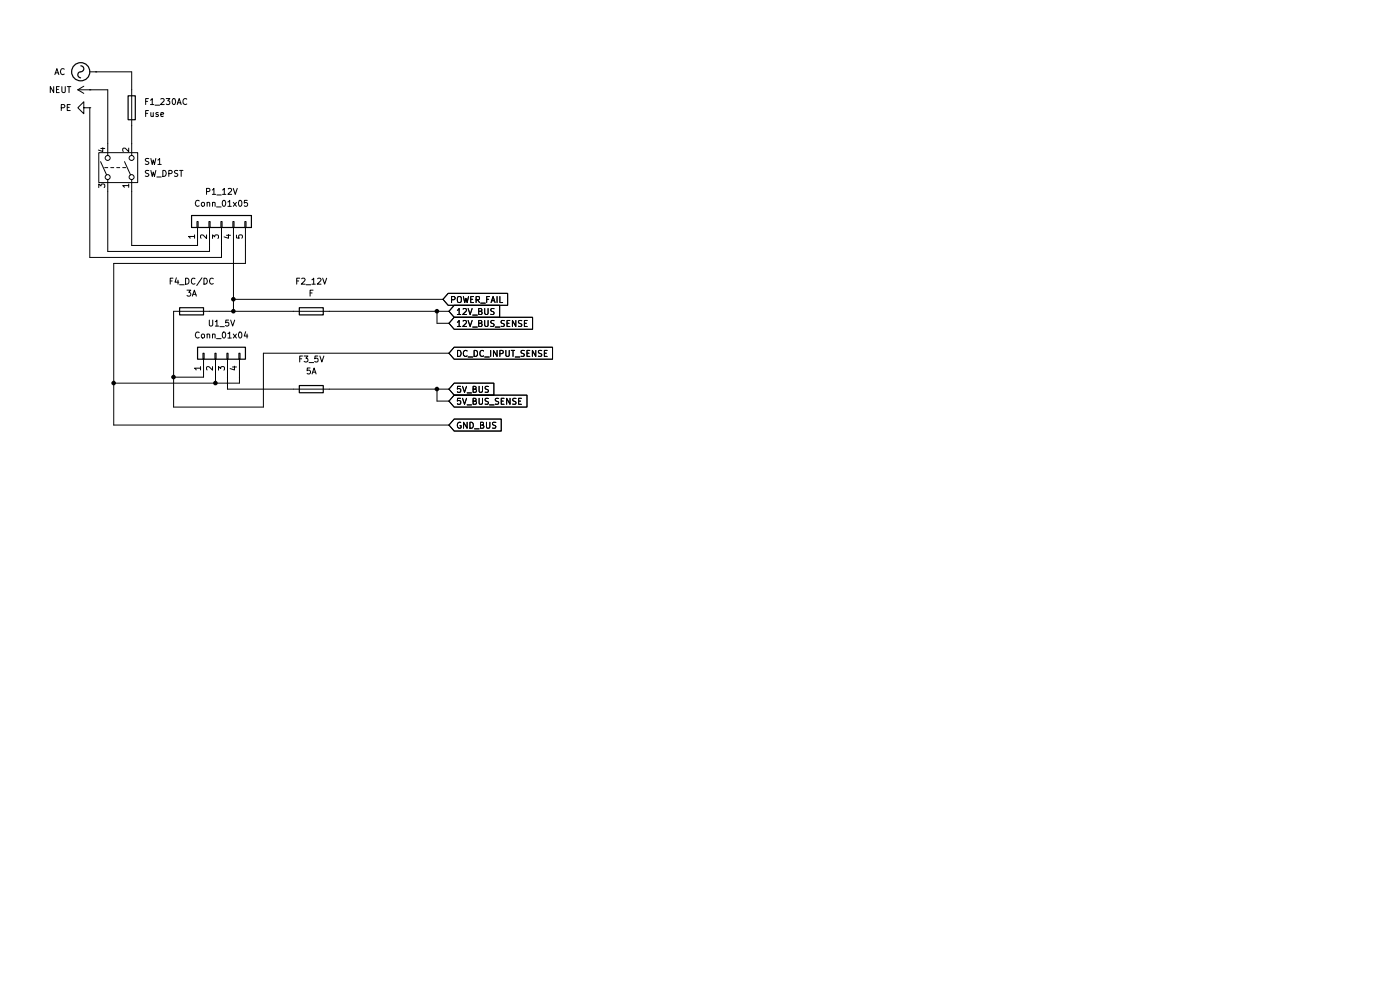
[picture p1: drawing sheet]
(kicad_sch
 (version 20260306)
 (generator "eeschema")
 (generator_version "10.0")
 (paper "A4")
 (lib_symbols
  (symbol "Connector_Generic:Conn_01x04"
   (pin_names
    (offset 1.016) (hide yes)) (exclude_from_sim no) (in_bom yes) (on_board yes)
   (in_pos_files yes)
   (duplicate_pin_numbers_are_jumpers no)
   (property "Reference" "J" (at 0 5.08 0) (show_name no) (do_not_autoplace no) (effects (font (size 1.27 1.27))))
   (property "Value" "Conn_01x04" (at 0 -7.62 0) (show_name no) (do_not_autoplace no) (effects (font (size 1.27 1.27))))
   (property "Footprint" "" (at 0 0 0) (show_name no) (do_not_autoplace no) (hide yes) (effects (font (size 1.27 1.27))))
   (property "Datasheet" "" (at 0 0 0) (show_name no) (do_not_autoplace no) (hide yes) (effects (font (size 1.27 1.27))))
   (property "Description" "Generic connector, single row, 01x04, script generated (kicad-library-utils/schlib/autogen/connector/)" (at 0 0 0) (show_name no) (do_not_autoplace no) (hide yes) (effects (font (size 1.27 1.27))))
   (symbol "Conn_01x04_1_1"
    (rectangle (start -1.27 3.81) (end 1.27 -6.35) (stroke (width 0.254) (type default)) (fill (type background)))
    (rectangle (start -1.27 2.667) (end 0 2.413) (stroke (width 0.1524) (type default)) (fill (type none)))
    (rectangle (start -1.27 0.127) (end 0 -0.127) (stroke (width 0.1524) (type default)) (fill (type none)))
    (rectangle (start -1.27 -2.413) (end 0 -2.667) (stroke (width 0.1524) (type default)) (fill (type none)))
    (rectangle (start -1.27 -4.953) (end 0 -5.207) (stroke (width 0.1524) (type default)) (fill (type none)))
    (pin passive line (at -5.08 2.54 0) (length 3.81) (name "Pin_1" (effects (font (size 1.27 1.27)))) (number "1" (effects (font (size 1.27 1.27)))))
    (pin passive line (at -5.08 0 0) (length 3.81) (name "Pin_2" (effects (font (size 1.27 1.27)))) (number "2" (effects (font (size 1.27 1.27)))))
    (pin passive line (at -5.08 -2.54 0) (length 3.81) (name "Pin_3" (effects (font (size 1.27 1.27)))) (number "3" (effects (font (size 1.27 1.27)))))
    (pin passive line (at -5.08 -5.08 0) (length 3.81) (name "Pin_4" (effects (font (size 1.27 1.27)))) (number "4" (effects (font (size 1.27 1.27))))))
   (embedded_fonts no))
  (symbol "Connector_Generic:Conn_01x05"
   (pin_names
    (offset 1.016) (hide yes)) (exclude_from_sim no) (in_bom yes) (on_board yes)
   (in_pos_files yes)
   (duplicate_pin_numbers_are_jumpers no)
   (property "Reference" "J" (at 0 7.62 0) (show_name no) (do_not_autoplace no) (effects (font (size 1.27 1.27))))
   (property "Value" "Conn_01x05" (at 0 -7.62 0) (show_name no) (do_not_autoplace no) (effects (font (size 1.27 1.27))))
   (property "Footprint" "" (at 0 0 0) (show_name no) (do_not_autoplace no) (hide yes) (effects (font (size 1.27 1.27))))
   (property "Datasheet" "" (at 0 0 0) (show_name no) (do_not_autoplace no) (hide yes) (effects (font (size 1.27 1.27))))
   (property "Description" "Generic connector, single row, 01x05, script generated (kicad-library-utils/schlib/autogen/connector/)" (at 0 0 0) (show_name no) (do_not_autoplace no) (hide yes) (effects (font (size 1.27 1.27))))
   (symbol "Conn_01x05_1_1"
    (rectangle (start -1.27 6.35) (end 1.27 -6.35) (stroke (width 0.254) (type default)) (fill (type background)))
    (rectangle (start -1.27 5.207) (end 0 4.953) (stroke (width 0.1524) (type default)) (fill (type none)))
    (rectangle (start -1.27 2.667) (end 0 2.413) (stroke (width 0.1524) (type default)) (fill (type none)))
    (rectangle (start -1.27 0.127) (end 0 -0.127) (stroke (width 0.1524) (type default)) (fill (type none)))
    (rectangle (start -1.27 -2.413) (end 0 -2.667) (stroke (width 0.1524) (type default)) (fill (type none)))
    (rectangle (start -1.27 -4.953) (end 0 -5.207) (stroke (width 0.1524) (type default)) (fill (type none)))
    (pin passive line (at -5.08 5.08 0) (length 3.81) (name "Pin_1" (effects (font (size 1.27 1.27)))) (number "1" (effects (font (size 1.27 1.27)))))
    (pin passive line (at -5.08 2.54 0) (length 3.81) (name "Pin_2" (effects (font (size 1.27 1.27)))) (number "2" (effects (font (size 1.27 1.27)))))
    (pin passive line (at -5.08 0 0) (length 3.81) (name "Pin_3" (effects (font (size 1.27 1.27)))) (number "3" (effects (font (size 1.27 1.27)))))
    (pin passive line (at -5.08 -2.54 0) (length 3.81) (name "Pin_4" (effects (font (size 1.27 1.27)))) (number "4" (effects (font (size 1.27 1.27)))))
    (pin passive line (at -5.08 -5.08 0) (length 3.81) (name "Pin_5" (effects (font (size 1.27 1.27)))) (number "5" (effects (font (size 1.27 1.27))))))
   (embedded_fonts no))
  (symbol "Device:Fuse"
   (pin_numbers (hide yes))
   (pin_names
    (offset 0)) (exclude_from_sim no) (in_bom yes) (on_board yes)
   (in_pos_files yes)
   (duplicate_pin_numbers_are_jumpers no)
   (property "Reference" "F" (at 2.032 0 90) (show_name no) (do_not_autoplace no) (effects (font (size 1.27 1.27))))
   (property "Value" "Fuse" (at -1.905 0 90) (show_name no) (do_not_autoplace no) (effects (font (size 1.27 1.27))))
   (property "Footprint" "" (at -1.778 0 90) (show_name no) (do_not_autoplace no) (hide yes) (effects (font (size 1.27 1.27))))
   (property "Datasheet" "" (at 0 0 0) (show_name no) (do_not_autoplace no) (hide yes) (effects (font (size 1.27 1.27))))
   (property "Description" "Fuse" (at 0 0 0) (show_name no) (do_not_autoplace no) (hide yes) (effects (font (size 1.27 1.27))))
   (symbol "Fuse_0_1"
    (rectangle (start -0.762 -2.54) (end 0.762 2.54) (stroke (width 0.254) (type default)) (fill (type none)))
    (polyline (pts (xy 0 2.54) (xy 0 -2.54)) (stroke (width 0) (type default)) (fill (type none))))
   (symbol "Fuse_1_1"
    (pin passive line (at 0 3.81 270) (length 1.27) (name "" (effects (font (size 1.27 1.27)))) (number "1" (effects (font (size 1.27 1.27)))))
    (pin passive line (at 0 -3.81 90) (length 1.27) (name "" (effects (font (size 1.27 1.27)))) (number "2" (effects (font (size 1.27 1.27))))))
   (embedded_fonts no))
  (symbol "Switch:SW_DPST"
   (pin_names
    (offset 0) (hide yes)) (exclude_from_sim no) (in_bom yes) (on_board yes)
   (in_pos_files yes)
   (duplicate_pin_numbers_are_jumpers no)
   (property "Reference" "SW" (at 0 6.35 0) (show_name no) (do_not_autoplace no) (effects (font (size 1.27 1.27))))
   (property "Value" "SW_DPST" (at 0 -5.08 0) (show_name no) (do_not_autoplace no) (effects (font (size 1.27 1.27))))
   (property "Footprint" "" (at 0 0 0) (show_name no) (do_not_autoplace no) (hide yes) (effects (font (size 1.27 1.27))))
   (property "Datasheet" "" (at 0 0 0) (show_name no) (do_not_autoplace no) (hide yes) (effects (font (size 1.27 1.27))))
   (property "Description" "Double Pole Single Throw (DPST) Switch" (at 0 0 0) (show_name no) (do_not_autoplace no) (hide yes) (effects (font (size 1.27 1.27))))
   (symbol "SW_DPST_0_0"
    (circle (center -2.032 2.54) (radius 0.508) (stroke (width 0) (type default)) (fill (type none)))
    (circle (center -2.032 -2.54) (radius 0.508) (stroke (width 0) (type default)) (fill (type none)))
    (polyline (pts (xy -1.524 2.794) (xy 1.27 4.064)) (stroke (width 0) (type default)) (fill (type none)))
    (polyline (pts (xy -1.524 -2.286) (xy 1.27 -1.016)) (stroke (width 0) (type default)) (fill (type none)))
    (polyline (pts (xy 0 2.54) (xy 0 3.175)) (stroke (width 0) (type default)) (fill (type none)))
    (polyline (pts (xy 0 1.27) (xy 0 1.905)) (stroke (width 0) (type default)) (fill (type none)))
    (polyline (pts (xy 0 0) (xy 0 0.635)) (stroke (width 0) (type default)) (fill (type none)))
    (polyline (pts (xy 0 -1.27) (xy 0 -0.635)) (stroke (width 0) (type default)) (fill (type none)))
    (circle (center 2.032 2.54) (radius 0.508) (stroke (width 0) (type default)) (fill (type none)))
    (circle (center 2.032 -2.54) (radius 0.508) (stroke (width 0) (type default)) (fill (type none))))
   (symbol "SW_DPST_1_1"
    (rectangle (start -3.175 4.445) (end 3.175 -3.81) (stroke (width 0) (type default)) (fill (type background)))
    (pin passive line (at -5.08 -2.54 0) (length 2.54) (name "1" (effects (font (size 1.27 1.27)))) (number "1" (effects (font (size 1.27 1.27)))))
    (pin passive line (at 5.08 -2.54 180) (length 2.54) (name "2" (effects (font (size 1.27 1.27)))) (number "2" (effects (font (size 1.27 1.27)))))
    (pin passive line (at -5.08 2.54 0) (length 2.54) (name "3" (effects (font (size 1.27 1.27)))) (number "3" (effects (font (size 1.27 1.27)))))
    (pin passive line (at 5.08 2.54 180) (length 2.54) (name "4" (effects (font (size 1.27 1.27)))) (number "4" (effects (font (size 1.27 1.27))))))
   (embedded_fonts no))
  (symbol "power:AC"
   (power global)
   (pin_numbers (hide yes))
   (pin_names
    (offset 0) (hide yes)) (exclude_from_sim no) (in_bom yes) (on_board yes)
   (in_pos_files yes)
   (duplicate_pin_numbers_are_jumpers no)
   (property "Reference" "#PWR" (at 0 -2.54 0) (show_name no) (do_not_autoplace no) (hide yes) (effects (font (size 1.27 1.27))))
   (property "Value" "AC" (at 0 6.35 0) (show_name no) (do_not_autoplace no) (effects (font (size 1.27 1.27))))
   (property "Footprint" "" (at 0 0 0) (show_name no) (do_not_autoplace no) (hide yes) (effects (font (size 1.27 1.27))))
   (property "Datasheet" "" (at 0 0 0) (show_name no) (do_not_autoplace no) (hide yes) (effects (font (size 1.27 1.27))))
   (property "Description" "Power symbol creates a global label with name \"AC\"" (at 0 0 0) (show_name no) (do_not_autoplace no) (hide yes) (effects (font (size 1.27 1.27))))
   (symbol "AC_0_1"
    (arc (start -1.27 3.175) (mid -0.635 3.8073) (end 0 3.175) (stroke (width 0.254) (type default)) (fill (type none)))
    (circle (center 0 3.175) (radius 1.905) (stroke (width 0.254) (type default)) (fill (type none)))
    (polyline (pts (xy 0 0) (xy 0 1.27)) (stroke (width 0) (type default)) (fill (type none)))
    (arc (start 1.27 3.175) (mid 0.635 2.5427) (end 0 3.175) (stroke (width 0.254) (type default)) (fill (type none))))
   (symbol "AC_1_1"
    (pin power_in line (at 0 0 90) (length 0) (name "" (effects (font (size 1.27 1.27)))) (number "1" (effects (font (size 1.27 1.27))))))
   (embedded_fonts no))
  (symbol "power:GND"
   (power global)
   (pin_numbers (hide yes))
   (pin_names
    (offset 0) (hide yes)) (exclude_from_sim no) (in_bom yes) (on_board yes)
   (in_pos_files yes)
   (duplicate_pin_numbers_are_jumpers no)
   (property "Reference" "#PWR" (at 0 -6.35 0) (show_name no) (do_not_autoplace no) (hide yes) (effects (font (size 1.27 1.27))))
   (property "Value" "GND" (at 0 -3.81 0) (show_name no) (do_not_autoplace no) (effects (font (size 1.27 1.27))))
   (property "Footprint" "" (at 0 0 0) (show_name no) (do_not_autoplace no) (hide yes) (effects (font (size 1.27 1.27))))
   (property "Datasheet" "" (at 0 0 0) (show_name no) (do_not_autoplace no) (hide yes) (effects (font (size 1.27 1.27))))
   (property "Description" "Power symbol creates a global label with name \"GND\" , ground" (at 0 0 0) (show_name no) (do_not_autoplace no) (hide yes) (effects (font (size 1.27 1.27))))
   (symbol "GND_0_1"
    (polyline (pts (xy 0 0) (xy 0 -1.27) (xy 1.27 -1.27) (xy 0 -2.54) (xy -1.27 -1.27) (xy 0 -1.27)) (stroke (width 0) (type default)) (fill (type none))))
   (symbol "GND_1_1"
    (pin power_in line (at 0 0 270) (length 0) (name "" (effects (font (size 1.27 1.27)))) (number "1" (effects (font (size 1.27 1.27))))))
   (embedded_fonts no))
  (symbol "power:NEUT"
   (power global)
   (pin_numbers (hide yes))
   (pin_names
    (offset 0) (hide yes)) (exclude_from_sim no) (in_bom yes) (on_board yes)
   (in_pos_files yes)
   (duplicate_pin_numbers_are_jumpers no)
   (property "Reference" "#PWR" (at 0 -3.81 0) (show_name no) (do_not_autoplace no) (hide yes) (effects (font (size 1.27 1.27))))
   (property "Value" "NEUT" (at 0 3.556 0) (show_name no) (do_not_autoplace no) (effects (font (size 1.27 1.27))))
   (property "Footprint" "" (at 0 0 0) (show_name no) (do_not_autoplace no) (hide yes) (effects (font (size 1.27 1.27))))
   (property "Datasheet" "" (at 0 0 0) (show_name no) (do_not_autoplace no) (hide yes) (effects (font (size 1.27 1.27))))
   (property "Description" "Power symbol creates a global label with name \"NEUT\"" (at 0 0 0) (show_name no) (do_not_autoplace no) (hide yes) (effects (font (size 1.27 1.27))))
   (symbol "NEUT_0_1"
    (polyline (pts (xy -0.762 1.27) (xy 0 2.54)) (stroke (width 0) (type default)) (fill (type none)))
    (polyline (pts (xy 0 2.54) (xy 0.762 1.27)) (stroke (width 0) (type default)) (fill (type none)))
    (polyline (pts (xy 0 0) (xy 0 2.54)) (stroke (width 0) (type default)) (fill (type none))))
   (symbol "NEUT_1_1"
    (pin power_in line (at 0 0 90) (length 0) (name "" (effects (font (size 1.27 1.27)))) (number "1" (effects (font (size 1.27 1.27))))))
   (embedded_fonts no)))
 (junction
  (at 92.71 82.55)
  (diameter 0)
  (color 0 0 0 0))
 (junction
  (at 45.72 81.28)
  (diameter 0)
  (color 0 0 0 0))
 (junction
  (at 24.13 81.28)
  (diameter 0)
  (color 0 0 0 0))
 (junction
  (at 49.53 63.5)
  (diameter 0)
  (color 0 0 0 0))
 (junction
  (at 36.83 80.01)
  (diameter 0)
  (color 0 0 0 0))
 (junction
  (at 92.71 66.04)
  (diameter 0)
  (color 0 0 0 0))
 (junction
  (at 49.53 66.04)
  (diameter 0)
  (color 0 0 0 0))
 (wire
  (pts (xy 92.71 66.04) (xy 95.25 66.04))
  (stroke (width 0) (type default)))
 (wire
  (pts (xy 52.07 55.88) (xy 52.07 52.07))
  (stroke (width 0) (type default)))
 (wire
  (pts (xy 45.72 80.01) (xy 45.72 81.28))
  (stroke (width 0) (type default)))
 (wire
  (pts (xy 27.94 15.24) (xy 27.94 19.05))
  (stroke (width 0) (type default)))
 (wire
  (pts (xy 22.86 30.48) (xy 22.86 19.05))
  (stroke (width 0) (type default)))
 (wire
  (pts (xy 46.99 54.61) (xy 46.99 52.07))
  (stroke (width 0) (type default)))
 (wire
  (pts (xy 95.25 68.58) (xy 92.71 68.58))
  (stroke (width 0) (type default)))
 (wire
  (pts (xy 45.72 81.28) (xy 50.8 81.28))
  (stroke (width 0) (type default)))
 (wire
  (pts (xy 27.94 26.67) (xy 27.94 30.48))
  (stroke (width 0) (type default)))
 (wire
  (pts (xy 24.13 90.17) (xy 24.13 81.28))
  (stroke (width 0) (type default)))
 (wire
  (pts (xy 69.85 82.55) (xy 92.71 82.55))
  (stroke (width 0) (type default)))
 (wire
  (pts (xy 36.83 66.04) (xy 36.83 80.01))
  (stroke (width 0) (type default)))
 (wire
  (pts (xy 22.86 53.34) (xy 22.86 40.64))
  (stroke (width 0) (type default)))
 (wire
  (pts (xy 92.71 68.58) (xy 92.71 66.04))
  (stroke (width 0) (type default)))
 (wire
  (pts (xy 69.85 66.04) (xy 92.71 66.04))
  (stroke (width 0) (type default)))
 (wire
  (pts (xy 49.53 63.5) (xy 49.53 66.04))
  (stroke (width 0) (type default)))
 (wire
  (pts (xy 45.72 81.28) (xy 24.13 81.28))
  (stroke (width 0) (type default)))
 (wire
  (pts (xy 92.71 82.55) (xy 95.25 82.55))
  (stroke (width 0) (type default)))
 (wire
  (pts (xy 49.53 63.5) (xy 93.98 63.5))
  (stroke (width 0) (type default)))
 (wire
  (pts (xy 49.53 52.07) (xy 49.53 63.5))
  (stroke (width 0) (type default)))
 (wire
  (pts (xy 24.13 81.28) (xy 24.13 55.88))
  (stroke (width 0) (type default)))
 (wire
  (pts (xy 20.32 15.24) (xy 27.94 15.24))
  (stroke (width 0) (type default)))
 (wire
  (pts (xy 44.45 53.34) (xy 22.86 53.34))
  (stroke (width 0) (type default)))
 (wire
  (pts (xy 44.45 66.04) (xy 49.53 66.04))
  (stroke (width 0) (type default)))
 (wire
  (pts (xy 92.71 85.09) (xy 92.71 82.55))
  (stroke (width 0) (type default)))
 (wire
  (pts (xy 95.25 90.17) (xy 24.13 90.17))
  (stroke (width 0) (type default)))
 (wire
  (pts (xy 36.83 86.36) (xy 36.83 80.01))
  (stroke (width 0) (type default)))
 (wire
  (pts (xy 55.88 86.36) (xy 36.83 86.36))
  (stroke (width 0) (type default)))
 (wire
  (pts (xy 27.94 52.07) (xy 41.91 52.07))
  (stroke (width 0) (type default)))
 (wire
  (pts (xy 50.8 81.28) (xy 50.8 80.01))
  (stroke (width 0) (type default)))
 (wire
  (pts (xy 36.83 80.01) (xy 43.18 80.01))
  (stroke (width 0) (type default)))
 (wire
  (pts (xy 19.05 22.86) (xy 19.05 54.61))
  (stroke (width 0) (type default)))
 (wire
  (pts (xy 19.05 54.61) (xy 46.99 54.61))
  (stroke (width 0) (type default)))
 (wire
  (pts (xy 95.25 74.93) (xy 55.88 74.93))
  (stroke (width 0) (type default)))
 (wire
  (pts (xy 62.23 82.55) (xy 48.26 82.55))
  (stroke (width 0) (type default)))
 (wire
  (pts (xy 27.94 40.64) (xy 27.94 52.07))
  (stroke (width 0) (type default)))
 (wire
  (pts (xy 49.53 66.04) (xy 62.23 66.04))
  (stroke (width 0) (type default)))
 (wire
  (pts (xy 22.86 19.05) (xy 19.05 19.05))
  (stroke (width 0) (type default)))
 (wire
  (pts (xy 48.26 82.55) (xy 48.26 80.01))
  (stroke (width 0) (type default)))
 (wire
  (pts (xy 55.88 74.93) (xy 55.88 86.36))
  (stroke (width 0) (type default)))
 (wire
  (pts (xy 95.25 85.09) (xy 92.71 85.09))
  (stroke (width 0) (type default)))
 (wire
  (pts (xy 24.13 55.88) (xy 52.07 55.88))
  (stroke (width 0) (type default)))
 (wire
  (pts (xy 44.45 52.07) (xy 44.45 53.34))
  (stroke (width 0) (type default)))
 (global_label "12V_BUS"
  (shape input)
  (at 95.25 66.04 0)
  (fields_autoplaced yes)
  (effects (font (size 1.27 1.27)) (justify left))
  (property "Intersheetrefs" "${INTERSHEET_REFS}" (at 106.5204 66.04 0) (hide yes) (show_name no) (do_not_autoplace no) (effects (font (size 1.27 1.27)) (justify left))))
 (global_label "GND_BUS"
  (shape input)
  (at 95.25 90.17 0)
  (fields_autoplaced yes)
  (effects (font (size 1.27 1.27)) (justify left))
  (property "Intersheetrefs" "${INTERSHEET_REFS}" (at 106.8833 90.17 0) (hide yes) (show_name no) (do_not_autoplace no) (effects (font (size 1.27 1.27)) (justify left))))
 (global_label "5V_BUS"
  (shape input)
  (at 95.25 82.55 0)
  (fields_autoplaced yes)
  (effects (font (size 1.27 1.27)) (justify left))
  (property "Intersheetrefs" "${INTERSHEET_REFS}" (at 105.3109 82.55 0) (hide yes) (show_name no) (do_not_autoplace no) (effects (font (size 1.27 1.27)) (justify left))))
 (global_label "5V_BUS_SENSE"
  (shape input)
  (at 95.25 85.09 0)
  (fields_autoplaced yes)
  (effects (font (size 1.27 1.27)) (justify left))
  (property "Intersheetrefs" "${INTERSHEET_REFS}" (at 112.326 85.09 0) (hide yes) (show_name no) (do_not_autoplace no) (effects (font (size 1.27 1.27)) (justify left))))
 (global_label "12V_BUS_SENSE"
  (shape input)
  (at 95.25 68.58 0)
  (fields_autoplaced yes)
  (effects (font (size 1.27 1.27)) (justify left))
  (property "Intersheetrefs" "${INTERSHEET_REFS}" (at 113.5355 68.58 0) (hide yes) (show_name no) (do_not_autoplace no) (effects (font (size 1.27 1.27)) (justify left))))
 (global_label "DC_DC_INPUT_SENSE"
  (shape input)
  (at 95.25 74.93 0)
  (fields_autoplaced yes)
  (effects (font (size 1.27 1.27)) (justify left))
  (property "Intersheetrefs" "${INTERSHEET_REFS}" (at 117.7689 74.93 0) (hide yes) (show_name no) (do_not_autoplace no) (effects (font (size 1.27 1.27)) (justify left))))
 (global_label "POWER_FAIL"
  (shape input)
  (at 93.98 63.5 0)
  (fields_autoplaced yes)
  (effects (font (size 1.27 1.27)) (justify left))
  (property "Intersheetrefs" "${INTERSHEET_REFS}" (at 108.2138 63.5 0) (hide yes) (show_name no) (do_not_autoplace no) (effects (font (size 1.27 1.27)) (justify left))))
 (symbol
  (lib_id "Device:Fuse")
  (at 66.04 66.04 270)
  (unit 1)
  (body_style 1)
  (exclude_from_sim no)
  (in_bom yes)
  (on_board yes)
  (in_pos_files yes)
  (dnp no)
  (fields_autoplaced yes)
  (property "Reference" "F2_12V" (at 66.04 59.69 90) (show_name no) (do_not_autoplace no) (effects (font (size 1.27 1.27))))
  (property "Value" "F" (at 66.04 62.23 90) (show_name no) (do_not_autoplace no) (effects (font (size 1.27 1.27))))
  (property "Footprint" "" (at 66.04 64.262 90) (hide yes) (show_name no) (do_not_autoplace no) (effects (font (size 1.27 1.27))))
  (property "Datasheet" "" (at 66.04 66.04 0) (hide yes) (show_name no) (do_not_autoplace no) (effects (font (size 1.27 1.27))))
  (property "Description" "Fuse" (at 66.04 66.04 0) (hide yes) (show_name no) (do_not_autoplace no) (effects (font (size 1.27 1.27))))
  (pin "1")
  (pin "2"))
 (symbol
  (lib_id "power:NEUT")
  (at 19.05 19.05 90)
  (unit 1)
  (body_style 1)
  (exclude_from_sim no)
  (in_bom yes)
  (on_board yes)
  (in_pos_files yes)
  (dnp no)
  (fields_autoplaced yes)
  (property "Reference" "#PWR03" (at 22.86 19.05 0) (hide yes) (show_name no) (do_not_autoplace no) (effects (font (size 1.27 1.27))))
  (property "Value" "NEUT" (at 15.24 19.0499 90) (show_name no) (do_not_autoplace no) (effects (font (size 1.27 1.27)) (justify left)))
  (property "Footprint" "" (at 19.05 19.05 0) (hide yes) (show_name no) (do_not_autoplace no) (effects (font (size 1.27 1.27))))
  (property "Datasheet" "" (at 19.05 19.05 0) (hide yes) (show_name no) (do_not_autoplace no) (effects (font (size 1.27 1.27))))
  (property "Description" "Power symbol creates a global label with name \"NEUT\"" (at 19.05 19.05 0) (hide yes) (show_name no) (do_not_autoplace no) (effects (font (size 1.27 1.27))))
  (pin "1"))
 (symbol
  (lib_id "power:AC")
  (at 20.32 15.24 90)
  (unit 1)
  (body_style 1)
  (exclude_from_sim no)
  (in_bom yes)
  (on_board yes)
  (in_pos_files yes)
  (dnp no)
  (fields_autoplaced yes)
  (property "Reference" "#PWR01" (at 22.86 15.24 0) (hide yes) (show_name no) (do_not_autoplace no) (effects (font (size 1.27 1.27))))
  (property "Value" "AC" (at 13.97 15.2399 90) (show_name no) (do_not_autoplace no) (effects (font (size 1.27 1.27)) (justify left)))
  (property "Footprint" "" (at 20.32 15.24 0) (hide yes) (show_name no) (do_not_autoplace no) (effects (font (size 1.27 1.27))))
  (property "Datasheet" "" (at 20.32 15.24 0) (hide yes) (show_name no) (do_not_autoplace no) (effects (font (size 1.27 1.27))))
  (property "Description" "Power symbol creates a global label with name \"AC\"" (at 20.32 15.24 0) (hide yes) (show_name no) (do_not_autoplace no) (effects (font (size 1.27 1.27))))
  (pin "1"))
 (symbol
  (lib_id "Device:Fuse")
  (at 40.64 66.04 270)
  (unit 1)
  (body_style 1)
  (exclude_from_sim no)
  (in_bom yes)
  (on_board yes)
  (in_pos_files yes)
  (dnp no)
  (fields_autoplaced yes)
  (property "Reference" "F4_DC/DC" (at 40.64 59.69 90) (show_name no) (do_not_autoplace no) (effects (font (size 1.27 1.27))))
  (property "Value" "3A" (at 40.64 62.23 90) (show_name no) (do_not_autoplace no) (effects (font (size 1.27 1.27))))
  (property "Footprint" "" (at 40.64 64.262 90) (hide yes) (show_name no) (do_not_autoplace no) (effects (font (size 1.27 1.27))))
  (property "Datasheet" "" (at 40.64 66.04 0) (hide yes) (show_name no) (do_not_autoplace no) (effects (font (size 1.27 1.27))))
  (property "Description" "Fuse" (at 40.64 66.04 0) (hide yes) (show_name no) (do_not_autoplace no) (effects (font (size 1.27 1.27))))
  (pin "2")
  (pin "1"))
 (symbol
  (lib_id "Device:Fuse")
  (at 27.94 22.86 0)
  (unit 1)
  (body_style 1)
  (exclude_from_sim no)
  (in_bom yes)
  (on_board yes)
  (in_pos_files yes)
  (dnp no)
  (fields_autoplaced yes)
  (property "Reference" "F1_230AC" (at 30.48 21.5899 0) (show_name no) (do_not_autoplace no) (effects (font (size 1.27 1.27)) (justify left)))
  (property "Value" "Fuse" (at 30.48 24.1299 0) (show_name no) (do_not_autoplace no) (effects (font (size 1.27 1.27)) (justify left)))
  (property "Footprint" "" (at 26.162 22.86 90) (hide yes) (show_name no) (do_not_autoplace no) (effects (font (size 1.27 1.27))))
  (property "Datasheet" "" (at 27.94 22.86 0) (hide yes) (show_name no) (do_not_autoplace no) (effects (font (size 1.27 1.27))))
  (property "Description" "Fuse" (at 27.94 22.86 0) (hide yes) (show_name no) (do_not_autoplace no) (effects (font (size 1.27 1.27))))
  (pin "1")
  (pin "2"))
 (symbol
  (lib_id "Connector_Generic:Conn_01x05")
  (at 46.99 46.99 90)
  (unit 1)
  (body_style 1)
  (exclude_from_sim no)
  (in_bom yes)
  (on_board yes)
  (in_pos_files yes)
  (dnp no)
  (fields_autoplaced yes)
  (property "Reference" "P1_12V" (at 46.99 40.64 90) (show_name no) (do_not_autoplace no) (effects (font (size 1.27 1.27))))
  (property "Value" "Conn_01x05" (at 46.99 43.18 90) (show_name no) (do_not_autoplace no) (effects (font (size 1.27 1.27))))
  (property "Footprint" "" (at 46.99 46.99 0) (hide yes) (show_name no) (do_not_autoplace no) (effects (font (size 1.27 1.27))))
  (property "Datasheet" "" (at 46.99 46.99 0) (hide yes) (show_name no) (do_not_autoplace no) (effects (font (size 1.27 1.27))))
  (property "Description" "Generic connector, single row, 01x05, script generated (kicad-library-utils/schlib/autogen/connector/)" (at 46.99 46.99 0) (hide yes) (show_name no) (do_not_autoplace no) (effects (font (size 1.27 1.27))))
  (pin "3")
  (pin "1")
  (pin "2")
  (pin "5")
  (pin "4"))
 (symbol
  (lib_id "Connector_Generic:Conn_01x04")
  (at 45.72 74.93 90)
  (unit 1)
  (body_style 1)
  (exclude_from_sim no)
  (in_bom yes)
  (on_board yes)
  (in_pos_files yes)
  (dnp no)
  (fields_autoplaced yes)
  (property "Reference" "U1_5V" (at 46.99 68.58 90) (show_name no) (do_not_autoplace no) (effects (font (size 1.27 1.27))))
  (property "Value" "Conn_01x04" (at 46.99 71.12 90) (show_name no) (do_not_autoplace no) (effects (font (size 1.27 1.27))))
  (property "Footprint" "" (at 45.72 74.93 0) (hide yes) (show_name no) (do_not_autoplace no) (effects (font (size 1.27 1.27))))
  (property "Datasheet" "" (at 45.72 74.93 0) (hide yes) (show_name no) (do_not_autoplace no) (effects (font (size 1.27 1.27))))
  (property "Description" "Generic connector, single row, 01x04, script generated (kicad-library-utils/schlib/autogen/connector/)" (at 45.72 74.93 0) (hide yes) (show_name no) (do_not_autoplace no) (effects (font (size 1.27 1.27))))
  (pin "1")
  (pin "2")
  (pin "4")
  (pin "3"))
 (symbol
  (lib_id "Device:Fuse")
  (at 66.04 82.55 270)
  (unit 1)
  (body_style 1)
  (exclude_from_sim no)
  (in_bom yes)
  (on_board yes)
  (in_pos_files yes)
  (dnp no)
  (fields_autoplaced yes)
  (property "Reference" "F3_5V" (at 66.04 76.2 90) (show_name no) (do_not_autoplace no) (effects (font (size 1.27 1.27))))
  (property "Value" "5A" (at 66.04 78.74 90) (show_name no) (do_not_autoplace no) (effects (font (size 1.27 1.27))))
  (property "Footprint" "" (at 66.04 80.772 90) (hide yes) (show_name no) (do_not_autoplace no) (effects (font (size 1.27 1.27))))
  (property "Datasheet" "" (at 66.04 82.55 0) (hide yes) (show_name no) (do_not_autoplace no) (effects (font (size 1.27 1.27))))
  (property "Description" "Fuse" (at 66.04 82.55 0) (hide yes) (show_name no) (do_not_autoplace no) (effects (font (size 1.27 1.27))))
  (pin "2")
  (pin "1"))
 (symbol
  (lib_id "Switch:SW_DPST")
  (at 25.4 35.56 90)
  (unit 1)
  (body_style 1)
  (exclude_from_sim no)
  (in_bom yes)
  (on_board yes)
  (in_pos_files yes)
  (dnp no)
  (fields_autoplaced yes)
  (property "Reference" "SW1" (at 30.48 34.2899 90) (show_name no) (do_not_autoplace no) (effects (font (size 1.27 1.27)) (justify right)))
  (property "Value" "SW_DPST" (at 30.48 36.8299 90) (show_name no) (do_not_autoplace no) (effects (font (size 1.27 1.27)) (justify right)))
  (property "Footprint" "" (at 25.4 35.56 0) (hide yes) (show_name no) (do_not_autoplace no) (effects (font (size 1.27 1.27))))
  (property "Datasheet" "" (at 25.4 35.56 0) (hide yes) (show_name no) (do_not_autoplace no) (effects (font (size 1.27 1.27))))
  (property "Description" "Double Pole Single Throw (DPST) Switch" (at 25.4 35.56 0) (hide yes) (show_name no) (do_not_autoplace no) (effects (font (size 1.27 1.27))))
  (pin "4")
  (pin "2")
  (pin "1")
  (pin "3"))
 (symbol
  (lib_id "power:GND")
  (at 19.05 22.86 270)
  (unit 1)
  (body_style 1)
  (exclude_from_sim no)
  (in_bom yes)
  (on_board yes)
  (in_pos_files yes)
  (dnp no)
  (fields_autoplaced yes)
  (property "Reference" "#PWR02" (at 12.7 22.86 0) (hide yes) (show_name no) (do_not_autoplace no) (effects (font (size 1.27 1.27))))
  (property "Value" "PE" (at 15.24 22.8599 90) (show_name no) (do_not_autoplace no) (effects (font (size 1.27 1.27)) (justify right)))
  (property "Footprint" "" (at 19.05 22.86 0) (hide yes) (show_name no) (do_not_autoplace no) (effects (font (size 1.27 1.27))))
  (property "Datasheet" "" (at 19.05 22.86 0) (hide yes) (show_name no) (do_not_autoplace no) (effects (font (size 1.27 1.27))))
  (property "Description" "Power symbol creates a global label with name \"GND\" , ground" (at 19.05 22.86 0) (hide yes) (show_name no) (do_not_autoplace no) (effects (font (size 1.27 1.27))))
  (pin "1"))
 (sheet_instances
  (path ""
   (page "1")))
 (embedded_fonts no))
